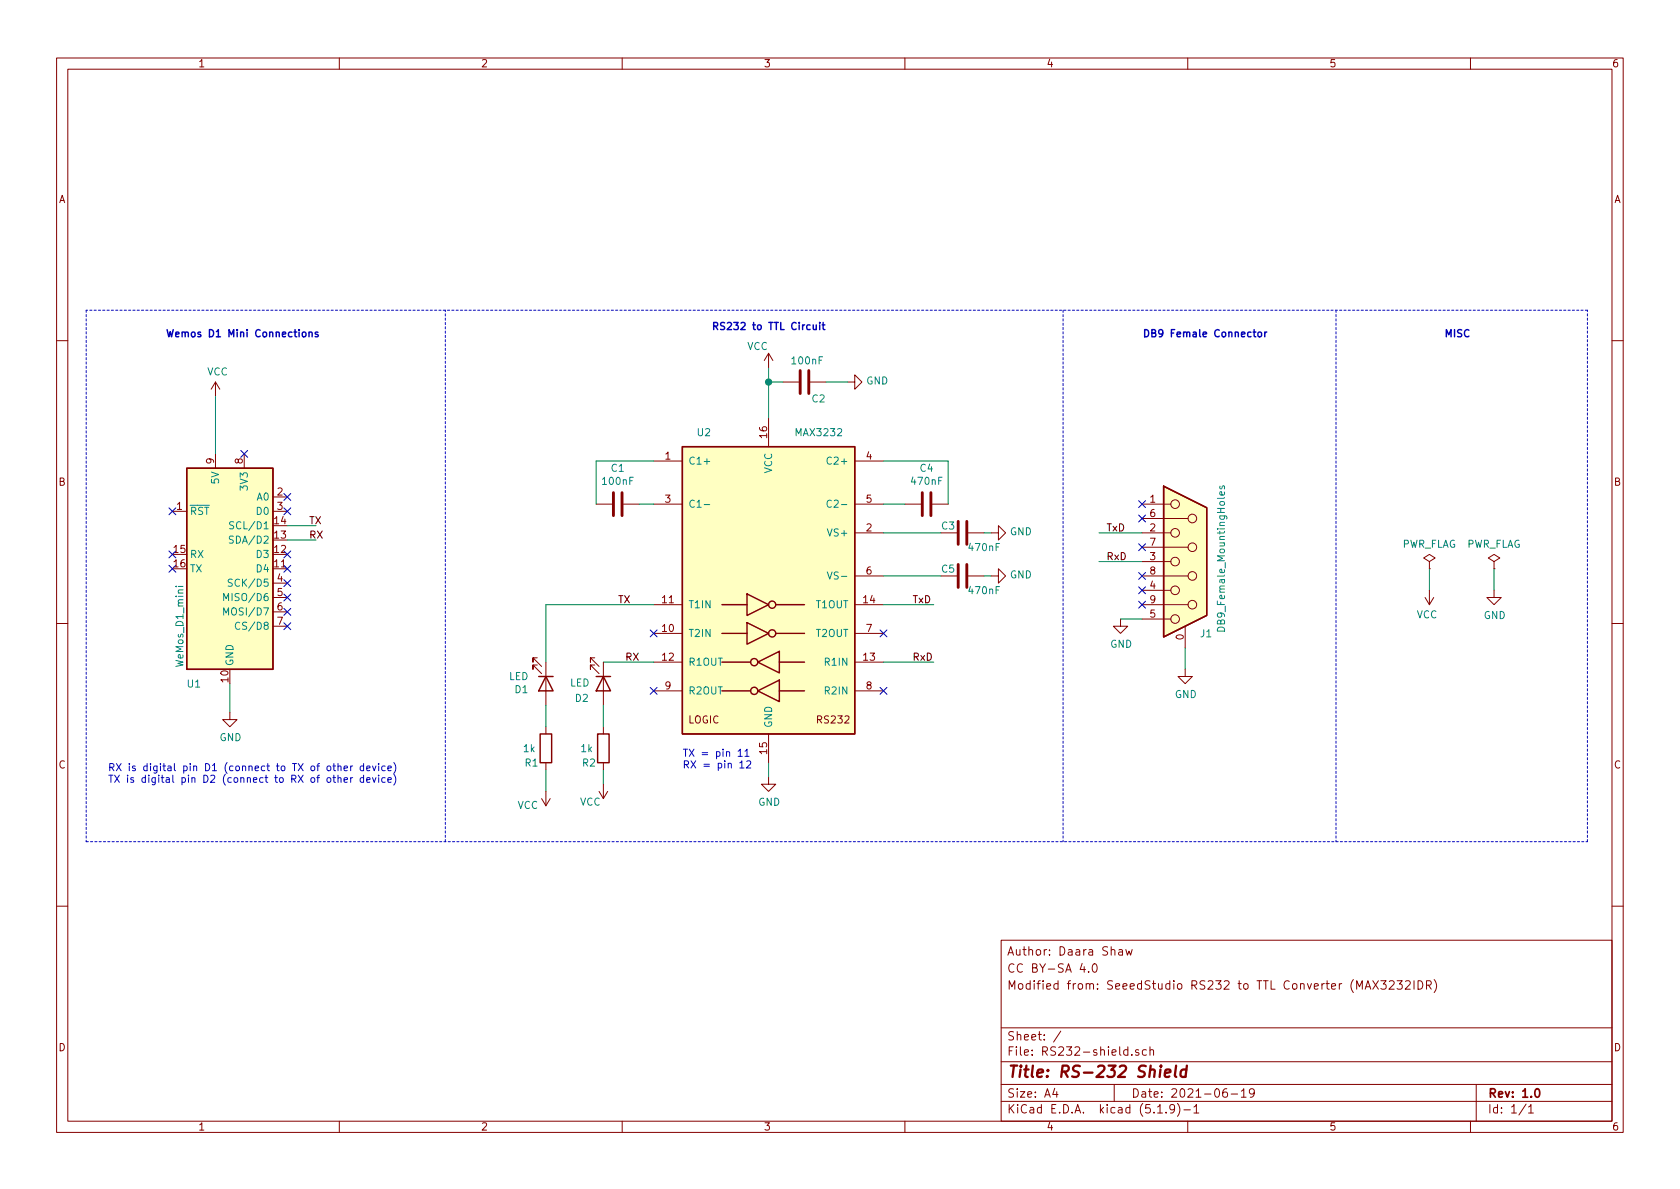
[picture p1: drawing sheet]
EESchema Schematic File Version 4
EELAYER 30 0
EELAYER END
$Descr A4 11693 8268
encoding utf-8
Sheet 1 1
Title "RS-232 Shield"
Date "2021-06-19"
Rev "1.0"
Comp ""
Comment1 ""
Comment2 "Modified from: SeeedStudio RS232 to TTL Converter (MAX3232IDR)"
Comment3 "CC BY-SA 4.0"
Comment4 "Author: Daara Shaw"
$EndDescr
$Comp
L Interface_UART:MAX3232 U2
U 1 1
P 5350 4100
F 0 "U2" H 4900 5200 50  0000 C CNN
F 1 "MAX3232" H 5700 5200 50  0000 C CNN
F 2 "Package_SO:SOIC-16_3.9x9.9mm_P1.27mm" H 5400 3050 50  0001 L CNN
F 3 "https://datasheets.maximintegrated.com/en/ds/MAX3222-MAX3241.pdf" H 5350 4200 50  0001 C CNN
	1    5350 4100
	1    0    0    -1  
$EndComp
$Comp
L Device:C C1
U 1 1
P 4300 3500
F 0 "C1" V 4048 3500 50  0000 C CNN
F 1 "100nF" V 4139 3500 50  0000 C CNN
F 2 "Capacitor_SMD:C_0805_2012Metric_Pad1.18x1.45mm_HandSolder" H 4338 3350 50  0001 C CNN
F 3 "~" H 4300 3500 50  0001 C CNN
	1    4300 3500
	0    1    1    0   
$EndComp
$Comp
L Device:LED D1
U 1 1
P 3800 4750
F 0 "D1" V 3839 4632 50  0000 R CNN
F 1 "LED" V 3748 4632 50  0000 R CNN
F 2 "LED_SMD:LED_0805_2012Metric_Pad1.15x1.40mm_HandSolder" H 3800 4750 50  0001 C CNN
F 3 "~" H 3800 4750 50  0001 C CNN
	1    3800 4750
	0    1    1    0   
$EndComp
$Comp
L Device:C C4
U 1 1
P 6450 3500
F 0 "C4" V 6198 3500 50  0000 C CNN
F 1 "470nF" V 6289 3500 50  0000 C CNN
F 2 "Capacitor_SMD:C_0805_2012Metric_Pad1.18x1.45mm_HandSolder" H 6488 3350 50  0001 C CNN
F 3 "~" H 6450 3500 50  0001 C CNN
	1    6450 3500
	0    1    1    0   
$EndComp
$Comp
L Device:C C2
U 1 1
P 5600 2650
F 0 "C2" V 5715 2696 50  0000 L CNN
F 1 "100nF" V 5450 2550 50  0000 L CNN
F 2 "Capacitor_SMD:C_0805_2012Metric_Pad1.18x1.45mm_HandSolder" H 5638 2500 50  0001 C CNN
F 3 "~" H 5600 2650 50  0001 C CNN
	1    5600 2650
	0    1    1    0   
$EndComp
$Comp
L Device:C C3
U 1 1
P 6700 3700
F 0 "C3" V 6650 3600 50  0000 C CNN
F 1 "470nF" V 6800 3850 50  0000 C CNN
F 2 "Capacitor_SMD:C_0805_2012Metric_Pad1.18x1.45mm_HandSolder" H 6738 3550 50  0001 C CNN
F 3 "~" H 6700 3700 50  0001 C CNN
	1    6700 3700
	0    1    1    0   
$EndComp
$Comp
L power:GND #PWR0101
U 1 1
P 5900 2650
F 0 "#PWR0101" H 5900 2400 50  0001 C CNN
F 1 "GND" V 5905 2522 50  0000 R CNN
F 2 "" H 5900 2650 50  0001 C CNN
F 3 "" H 5900 2650 50  0001 C CNN
	1    5900 2650
	0    -1   -1   0   
$EndComp
$Comp
L power:VCC #PWR0102
U 1 1
P 5350 2550
F 0 "#PWR0102" H 5350 2400 50  0001 C CNN
F 1 "VCC" H 5200 2700 50  0000 L CNN
F 2 "" H 5350 2550 50  0001 C CNN
F 3 "" H 5350 2550 50  0001 C CNN
	1    5350 2550
	1    0    0    -1  
$EndComp
$Comp
L Device:C C5
U 1 1
P 6700 4000
F 0 "C5" V 6650 3900 50  0000 C CNN
F 1 "470nF" V 6800 4150 50  0000 C CNN
F 2 "Capacitor_SMD:C_0805_2012Metric_Pad1.18x1.45mm_HandSolder" H 6738 3850 50  0001 C CNN
F 3 "~" H 6700 4000 50  0001 C CNN
	1    6700 4000
	0    1    1    0   
$EndComp
NoConn ~ 6150 4400
NoConn ~ 4550 4400
NoConn ~ 6150 4800
$Comp
L Connector:DB9_Female_MountingHoles J1
U 1 1
P 8250 3900
F 0 "J1" H 8350 3400 50  0000 L CNN
F 1 "DB9_Female_MountingHoles" V 8500 3400 50  0000 L CNN
F 2 "Connector_Dsub:DSUB-9_Female_Horizontal_P2.77x2.84mm_EdgePinOffset4.94mm_Housed_MountingHolesOffset7.48mm" H 8250 3900 50  0001 C CNN
F 3 " ~" H 8250 3900 50  0001 C CNN
	1    8250 3900
	1    0    0    -1  
$EndComp
NoConn ~ 7950 3500
NoConn ~ 7950 4100
NoConn ~ 7950 3600
NoConn ~ 7950 3800
NoConn ~ 7950 4000
NoConn ~ 7950 4200
$Comp
L MCU_Module:WeMos_D1_mini U1
U 1 1
P 1600 3950
F 0 "U1" H 1350 3150 50  0000 C CNN
F 1 "WeMos_D1_mini" V 1250 3550 50  0000 C CNN
F 2 "Module:WEMOS_D1_mini_light" H 1600 2800 50  0001 C CNN
F 3 "https://wiki.wemos.cc/products:d1:d1_mini#documentation" H -250 2800 50  0001 C CNN
	1    1600 3950
	1    0    0    -1  
$EndComp
$Comp
L Device:R R1
U 1 1
P 3800 5200
F 0 "R1" H 3700 5100 50  0000 C CNN
F 1 "1k" H 3684 5200 50  0000 C CNN
F 2 "Resistor_SMD:R_0805_2012Metric_Pad1.20x1.40mm_HandSolder" V 3730 5200 50  0001 C CNN
F 3 "~" H 3800 5200 50  0001 C CNN
	1    3800 5200
	1    0    0    -1  
$EndComp
$Comp
L power:VCC #PWR0103
U 1 1
P 3800 5500
F 0 "#PWR0103" H 3800 5350 50  0001 C CNN
F 1 "VCC" H 3850 5600 50  0000 L CNN
F 2 "" H 3800 5500 50  0001 C CNN
F 3 "" H 3800 5500 50  0001 C CNN
	1    3800 5500
	-1   0    0    1   
$EndComp
$Comp
L power:VCC #PWR0104
U 1 1
P 4200 5450
F 0 "#PWR0104" H 4200 5300 50  0001 C CNN
F 1 "VCC" H 4215 5577 50  0000 L CNN
F 2 "" H 4200 5450 50  0001 C CNN
F 3 "" H 4200 5450 50  0001 C CNN
	1    4200 5450
	-1   0    0    1   
$EndComp
$Comp
L power:VCC #PWR0105
U 1 1
P 1500 2750
F 0 "#PWR0105" H 1500 2600 50  0001 C CNN
F 1 "VCC" H 1515 2923 50  0000 C CNN
F 2 "" H 1500 2750 50  0001 C CNN
F 3 "" H 1500 2750 50  0001 C CNN
	1    1500 2750
	1    0    0    -1  
$EndComp
$Comp
L power:GND #PWR0106
U 1 1
P 1600 4950
F 0 "#PWR0106" H 1600 4700 50  0001 C CNN
F 1 "GND" H 1605 4777 50  0000 C CNN
F 2 "" H 1600 4950 50  0001 C CNN
F 3 "" H 1600 4950 50  0001 C CNN
	1    1600 4950
	1    0    0    -1  
$EndComp
Text Notes 4750 5350 0    50   ~ 0
TX = pin 11\nRX = pin 12
$Comp
L power:GND #PWR0107
U 1 1
P 5350 5400
F 0 "#PWR0107" H 5350 5150 50  0001 C CNN
F 1 "GND" H 5355 5227 50  0000 C CNN
F 2 "" H 5350 5400 50  0001 C CNN
F 3 "" H 5350 5400 50  0001 C CNN
	1    5350 5400
	1    0    0    -1  
$EndComp
Wire Wire Line
	1500 3150 1500 2750
Wire Wire Line
	1600 4750 1600 4950
Wire Wire Line
	2000 3650 2200 3650
Wire Wire Line
	2000 3750 2200 3750
Text Label 2150 3650 0    50   ~ 0
TX
Text Label 2150 3750 0    50   ~ 0
RX
Wire Wire Line
	3800 5500 3800 5350
Text Label 4300 4200 0    50   ~ 0
TX
Text Label 4350 4600 0    50   ~ 0
RX
Text Notes 750  5450 0    50   ~ 0
RX is digital pin D1 (connect to TX of other device)\nTX is digital pin D2 (connect to RX of other device)
Wire Wire Line
	4550 3200 4150 3200
Wire Wire Line
	4150 3200 4150 3500
Wire Wire Line
	4450 3500 4550 3500
Wire Wire Line
	6150 3200 6600 3200
Wire Wire Line
	6600 3200 6600 3500
Wire Wire Line
	6300 3500 6150 3500
Wire Wire Line
	5350 2550 5350 2650
Connection ~ 5350 2650
Wire Wire Line
	5350 2650 5450 2650
$Comp
L power:GND #PWR0108
U 1 1
P 6900 4000
F 0 "#PWR0108" H 6900 3750 50  0001 C CNN
F 1 "GND" V 6905 3872 50  0000 R CNN
F 2 "" H 6900 4000 50  0001 C CNN
F 3 "" H 6900 4000 50  0001 C CNN
	1    6900 4000
	0    -1   -1   0   
$EndComp
$Comp
L power:GND #PWR0109
U 1 1
P 6900 3700
F 0 "#PWR0109" H 6900 3450 50  0001 C CNN
F 1 "GND" V 6905 3572 50  0000 R CNN
F 2 "" H 6900 3700 50  0001 C CNN
F 3 "" H 6900 3700 50  0001 C CNN
	1    6900 3700
	0    -1   -1   0   
$EndComp
Wire Wire Line
	6150 3700 6550 3700
Wire Wire Line
	6850 3700 6900 3700
Wire Wire Line
	6150 4000 6550 4000
Wire Wire Line
	6850 4000 6900 4000
Wire Wire Line
	6150 4200 6500 4200
Wire Wire Line
	6150 4600 6500 4600
Wire Wire Line
	5350 5300 5350 5400
$Comp
L power:GND #PWR0110
U 1 1
P 8250 4650
F 0 "#PWR0110" H 8250 4400 50  0001 C CNN
F 1 "GND" H 8255 4477 50  0000 C CNN
F 2 "" H 8250 4650 50  0001 C CNN
F 3 "" H 8250 4650 50  0001 C CNN
	1    8250 4650
	1    0    0    -1  
$EndComp
$Comp
L power:GND #PWR0111
U 1 1
P 7800 4300
F 0 "#PWR0111" H 7800 4050 50  0001 C CNN
F 1 "GND" H 7805 4127 50  0000 C CNN
F 2 "" H 7800 4300 50  0001 C CNN
F 3 "" H 7800 4300 50  0001 C CNN
	1    7800 4300
	1    0    0    -1  
$EndComp
Wire Wire Line
	7950 4300 7800 4300
Wire Wire Line
	8250 4500 8250 4650
Wire Wire Line
	7950 3700 7650 3700
Wire Wire Line
	7950 3900 7650 3900
Text Label 6350 4200 0    50   ~ 0
TxD
Text Label 6350 4600 0    50   ~ 0
RxD
Text Label 7700 3700 0    50   ~ 0
TxD
Text Label 7700 3900 0    50   ~ 0
RxD
$Comp
L power:PWR_FLAG #FLG0101
U 1 1
P 9950 3950
F 0 "#FLG0101" H 9950 4025 50  0001 C CNN
F 1 "PWR_FLAG" H 9950 4123 50  0000 C CNN
F 2 "" H 9950 3950 50  0001 C CNN
F 3 "~" H 9950 3950 50  0001 C CNN
	1    9950 3950
	1    0    0    -1  
$EndComp
$Comp
L power:PWR_FLAG #FLG0102
U 1 1
P 10400 3950
F 0 "#FLG0102" H 10400 4025 50  0001 C CNN
F 1 "PWR_FLAG" H 10400 4123 50  0000 C CNN
F 2 "" H 10400 3950 50  0001 C CNN
F 3 "~" H 10400 3950 50  0001 C CNN
	1    10400 3950
	1    0    0    -1  
$EndComp
$Comp
L power:GND #PWR0112
U 1 1
P 10400 4100
F 0 "#PWR0112" H 10400 3850 50  0001 C CNN
F 1 "GND" H 10405 3927 50  0000 C CNN
F 2 "" H 10400 4100 50  0001 C CNN
F 3 "" H 10400 4100 50  0001 C CNN
	1    10400 4100
	1    0    0    -1  
$EndComp
$Comp
L power:VCC #PWR0113
U 1 1
P 9950 4100
F 0 "#PWR0113" H 9950 3950 50  0001 C CNN
F 1 "VCC" H 9965 4273 50  0000 C CNN
F 2 "" H 9950 4100 50  0001 C CNN
F 3 "" H 9950 4100 50  0001 C CNN
	1    9950 4100
	-1   0    0    1   
$EndComp
Wire Wire Line
	9950 3950 9950 4100
Wire Wire Line
	10400 3950 10400 4100
NoConn ~ 4550 4800
NoConn ~ 1200 3550
NoConn ~ 1200 3850
NoConn ~ 1200 3950
NoConn ~ 1700 3150
NoConn ~ 2000 3450
NoConn ~ 2000 3550
NoConn ~ 2000 3850
NoConn ~ 2000 3950
NoConn ~ 2000 4050
NoConn ~ 2000 4150
NoConn ~ 2000 4250
NoConn ~ 2000 4350
Wire Wire Line
	4200 4600 4550 4600
$Comp
L Device:LED D2
U 1 1
P 4200 4750
F 0 "D2" V 4300 4600 50  0000 C CNN
F 1 "LED" V 4193 4586 50  0000 C CNN
F 2 "LED_SMD:LED_0805_2012Metric_Pad1.15x1.40mm_HandSolder" H 4200 4750 50  0001 C CNN
F 3 "~" H 4200 4750 50  0001 C CNN
	1    4200 4750
	0    1    1    0   
$EndComp
Wire Wire Line
	4200 5450 4200 5350
$Comp
L Device:R R2
U 1 1
P 4200 5200
F 0 "R2" H 4100 5100 50  0000 C CNN
F 1 "1k" H 4084 5200 50  0000 C CNN
F 2 "Resistor_SMD:R_0805_2012Metric_Pad1.20x1.40mm_HandSolder" V 4130 5200 50  0001 C CNN
F 3 "~" H 4200 5200 50  0001 C CNN
	1    4200 5200
	1    0    0    -1  
$EndComp
Wire Wire Line
	4200 5050 4200 4900
Wire Wire Line
	3800 5050 3800 4900
Wire Wire Line
	3800 4600 3800 4200
Wire Wire Line
	3800 4200 4550 4200
Wire Wire Line
	5350 2900 5350 2650
Wire Wire Line
	5750 2650 5900 2650
Wire Notes Line
	600  2150 600  5850
Wire Notes Line
	600  5850 11050 5850
Wire Notes Line
	11050 5850 11050 2150
Wire Notes Line
	11050 2150 600  2150
Wire Notes Line
	3100 5850 3100 2150
Wire Notes Line
	7400 2150 7400 5850
Wire Notes Line
	9300 2150 9300 5850
Text Notes 4950 2300 0    50   ~ 10
RS232 to TTL Circuit
Text Notes 1150 2350 0    50   ~ 10
Wemos D1 Mini Connections
Text Notes 7950 2350 0    50   ~ 10
DB9 Female Connector
Text Notes 10050 2350 0    50   ~ 10
MISC
$EndSCHEMATC
